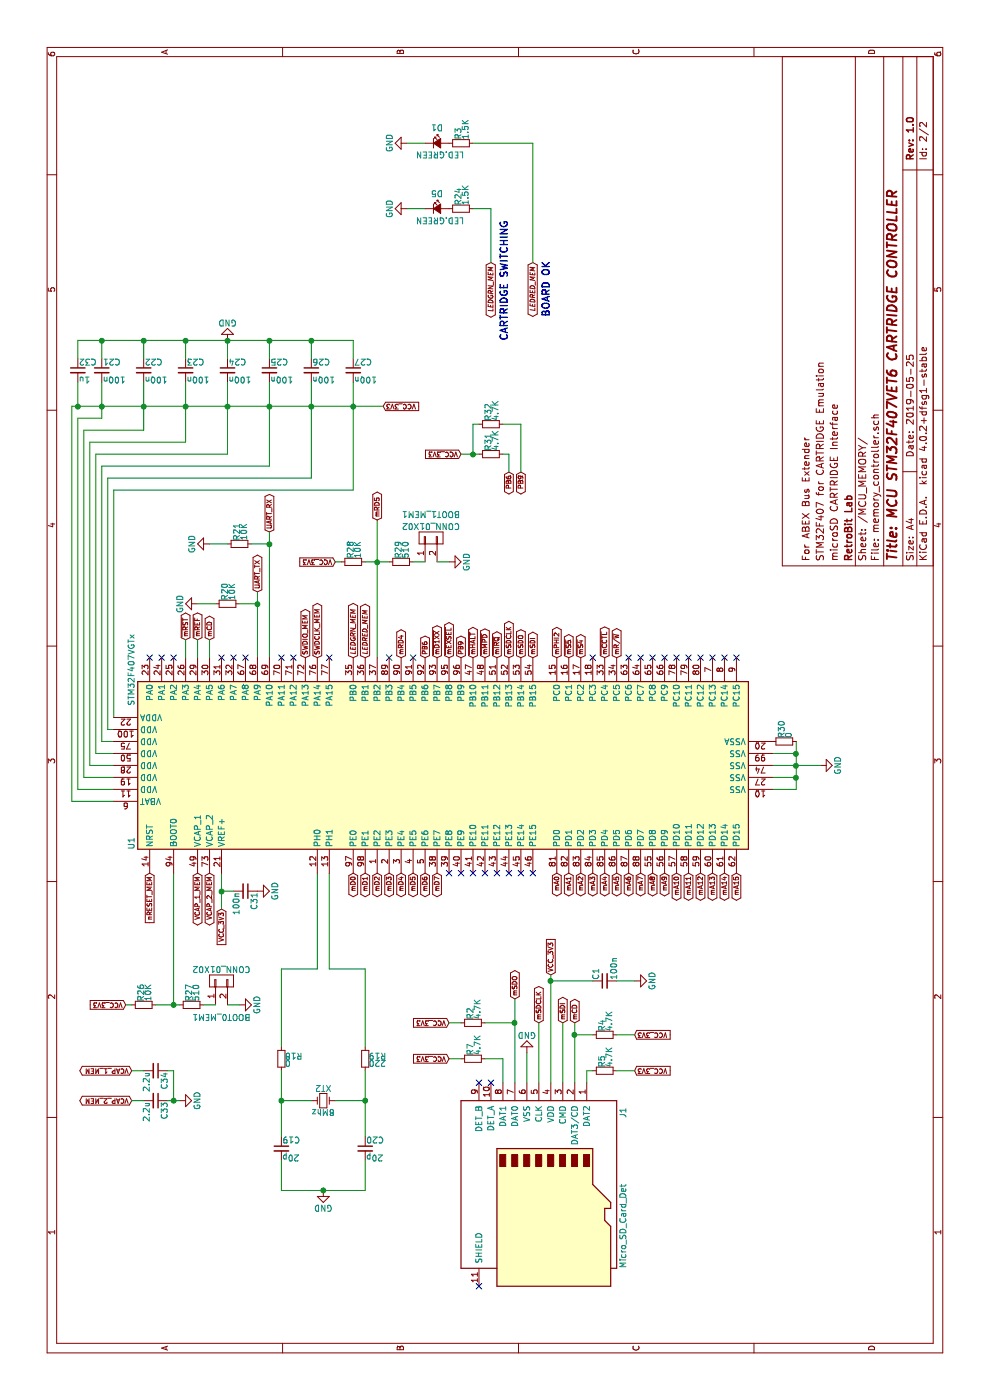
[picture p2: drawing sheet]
EESchema Schematic File Version 2
LIBS:power
LIBS:device
LIBS:transistors
LIBS:conn
LIBS:linear
LIBS:regul
LIBS:74xx
LIBS:cmos4000
LIBS:adc-dac
LIBS:memory
LIBS:xilinx
LIBS:microcontrollers
LIBS:dsp
LIBS:microchip
LIBS:analog_switches
LIBS:motorola
LIBS:texas
LIBS:intel
LIBS:audio
LIBS:interface
LIBS:digital-audio
LIBS:philips
LIBS:display
LIBS:cypress
LIBS:siliconi
LIBS:opto
LIBS:atmel
LIBS:contrib
LIBS:valves
LIBS:AmigaComponents
LIBS:Video
LIBS:Valve
LIBS:Triac_Thyristor
LIBS:Transistor_IGBT
LIBS:Transistor_FET
LIBS:Transistor_BJT
LIBS:Transistor_Array
LIBS:Transformer
LIBS:Timer_RTC
LIBS:Timer_PLL
LIBS:Timer
LIBS:Switch
LIBS:Simulation_SPICE
LIBS:Sensor_Voltage
LIBS:Sensor_Touch
LIBS:Sensor_Temperature
LIBS:Sensor_Proximity
LIBS:Sensor_Pressure
LIBS:Sensor_Optical
LIBS:Sensor_Motion
LIBS:Sensor_Magnetic
LIBS:Sensor_Humidity
LIBS:Sensor_Gas
LIBS:Sensor_Current
LIBS:Sensor_Audio
LIBS:Sensor
LIBS:Security
LIBS:RF_ZigBee
LIBS:RF_WiFi
LIBS:RF_Switch
LIBS:RF_RFID
LIBS:RF_Module
LIBS:RF_Mixer
LIBS:RF_GSM
LIBS:RF_GPS
LIBS:RF_Filter
LIBS:RF_Bluetooth
LIBS:RF_Amplifier
LIBS:RF_AM_FM
LIBS:RF
LIBS:Relay_SolidState
LIBS:Relay
LIBS:Regulator_Switching
LIBS:Regulator_SwitchedCapacitor
LIBS:Regulator_Linear
LIBS:Regulator_Current
LIBS:Regulator_Controller
LIBS:Reference_Voltage
LIBS:Reference_Current
LIBS:pspice
LIBS:Power_Supervisor
LIBS:Power_Protection
LIBS:Power_Management
LIBS:Potentiometer_Digital
LIBS:Oscillator
LIBS:Motor
LIBS:Memory_UniqueID
LIBS:Memory_ROM
LIBS:Memory_RAM
LIBS:Memory_NVRAM
LIBS:Memory_Flash
LIBS:Memory_EPROM
LIBS:Memory_EEPROM
LIBS:Mechanical
LIBS:MCU_Texas_MSP430
LIBS:MCU_Texas
LIBS:MCU_ST_STM32L4+
LIBS:MCU_ST_STM32L4
LIBS:MCU_ST_STM32L1
LIBS:MCU_ST_STM32L0
LIBS:MCU_ST_STM32H7
LIBS:MCU_ST_STM32F7
LIBS:MCU_ST_STM32F4
LIBS:MCU_ST_STM32F3
LIBS:MCU_ST_STM32F2
LIBS:MCU_ST_STM32F1
LIBS:MCU_ST_STM32F0
LIBS:MCU_ST_STM8
LIBS:MCU_STC
LIBS:MCU_SiliconLabs
LIBS:MCU_SiFive
LIBS:MCU_Parallax
LIBS:MCU_NXP_S08
LIBS:MCU_NXP_MCore
LIBS:MCU_NXP_MAC7100
LIBS:MCU_NXP_LPC
LIBS:MCU_NXP_Kinetis
LIBS:MCU_NXP_HCS12
LIBS:MCU_NXP_HC12
LIBS:MCU_NXP_HC11
LIBS:MCU_NXP_ColdFire
LIBS:MCU_Nordic
LIBS:MCU_Module
LIBS:MCU_Microchip_SAML
LIBS:MCU_Microchip_SAME
LIBS:MCU_Microchip_SAMD
LIBS:MCU_Microchip_PIC32
LIBS:MCU_Microchip_PIC24
LIBS:MCU_Microchip_PIC18
LIBS:MCU_Microchip_PIC16
LIBS:MCU_Microchip_PIC12
LIBS:MCU_Microchip_PIC10
LIBS:MCU_Microchip_AVR
LIBS:MCU_Microchip_ATtiny
LIBS:MCU_Microchip_ATmega
LIBS:MCU_Microchip_8051
LIBS:MCU_Intel
LIBS:MCU_Espressif
LIBS:MCU_Cypress
LIBS:MCU_AnalogDevices
LIBS:Logic_Programmable
LIBS:Logic_LevelTranslator
LIBS:LED
LIBS:Jumper
LIBS:Isolator_Analog
LIBS:Isolator
LIBS:Interface_USB
LIBS:Interface_UART
LIBS:Interface_Telecom
LIBS:Interface_Optical
LIBS:Interface_LineDriver
LIBS:Interface_HID
LIBS:Interface_HDMI
LIBS:Interface_Expansion
LIBS:Interface_Ethernet
LIBS:Interface_CurrentLoop
LIBS:Interface_CAN_LIN
LIBS:Interface
LIBS:Graphic
LIBS:GPU
LIBS:FPGA_Xilinx_Virtex7
LIBS:FPGA_Xilinx_Virtex6
LIBS:FPGA_Xilinx_Virtex5
LIBS:FPGA_Xilinx_Spartan6
LIBS:FPGA_Xilinx_Kintex7
LIBS:FPGA_Xilinx_Artix7
LIBS:FPGA_Xilinx
LIBS:FPGA_Microsemi
LIBS:FPGA_Lattice
LIBS:Filter
LIBS:Fiber_Optic
LIBS:DSP_Texas
LIBS:DSP_Motorola
LIBS:DSP_Microchip_DSPIC33
LIBS:DSP_Freescale
LIBS:DSP_AnalogDevices
LIBS:Driver_Relay
LIBS:Driver_Motor
LIBS:Driver_LED
LIBS:Driver_Haptic
LIBS:Driver_FET
LIBS:Driver_Display
LIBS:Display_Graphic
LIBS:Display_Character
LIBS:Diode_Laser
LIBS:Diode_Bridge
LIBS:Diode
LIBS:Device
LIBS:CPU_PowerPC
LIBS:CPU_NXP_IMX
LIBS:CPU_NXP_68000
LIBS:CPU_NXP_6800
LIBS:CPU
LIBS:CPLD_Xilinx
LIBS:CPLD_Altera
LIBS:Converter_DCDC
LIBS:Converter_ACDC
LIBS:Connector_Generic_Shielded
LIBS:Connector_Generic_MountingPin
LIBS:Connector_Generic
LIBS:Connector
LIBS:Comparator
LIBS:Battery_Management
LIBS:Audio
LIBS:Analog_Switch
LIBS:Analog_DAC
LIBS:Analog_ADC
LIBS:Analog
LIBS:Amplifier_Video
LIBS:Amplifier_Operational
LIBS:Amplifier_Instrumentation
LIBS:Amplifier_Difference
LIBS:Amplifier_Current
LIBS:Amplifier_Buffer
LIBS:Amplifier_Audio
LIBS:74xx_IEEE
LIBS:74xGxx
LIBS:4xxx_IEEE
LIBS:4xxx
LIBS:abex-duocart-cache
EELAYER 25 0
EELAYER END
$Descr A4 11693 8268
encoding utf-8
Sheet 2 2
Title "MCU STM32F407VET6 CARTRIDGE CONTROLLER"
Date "2019-05-25"
Rev "1.0"
Comp "RetroBit Lab"
Comment1 "microSD CARTRIDGE Interface"
Comment2 "STM32F407 for CARTRIDGE Emulation"
Comment3 "For ABEX Bus Extender"
Comment4 ""
$EndDescr
Text GLabel 4400 1250 0    39   Input ~ 0
nRESET_MEM
Text GLabel 4100 1850 0    39   Input ~ 0
VCC_3V3
$Comp
L Crystal_Small XT2
U 1 1
P 2500 2700
F 0 "XT2" H 2500 2800 50  0000 C CNN
F 1 "8Mhz" H 2500 2600 50  0000 C CNN
F 2 "RetroBitLab:Crystal_HC49-4H_Vertical_3D" H 2500 2700 50  0001 C CNN
F 3 "" H 2500 2700 50  0000 C CNN
	1    2500 2700
	0    1    1    0   
$EndComp
$Comp
L C_Small C19
U 1 1
P 2100 2350
F 0 "C19" H 2110 2420 50  0000 L CNN
F 1 "20p" H 2110 2270 50  0000 L CNN
F 2 "Capacitors_SMD:C_1206_HandSoldering" H 2100 2350 50  0001 C CNN
F 3 "" H 2100 2350 50  0000 C CNN
	1    2100 2350
	0    1    1    0   
$EndComp
$Comp
L C_Small C20
U 1 1
P 2100 3050
F 0 "C20" H 2110 3120 50  0000 L CNN
F 1 "20p" H 2110 2970 50  0000 L CNN
F 2 "Capacitors_SMD:C_1206_HandSoldering" H 2100 3050 50  0001 C CNN
F 3 "" H 2100 3050 50  0000 C CNN
	1    2100 3050
	0    1    1    0   
$EndComp
$Comp
L GND #PWR09
U 1 1
P 1750 2700
F 0 "#PWR09" H 1750 2450 50  0001 C CNN
F 1 "GND" H 1750 2550 50  0000 C CNN
F 2 "" H 1750 2700 50  0001 C CNN
F 3 "" H 1750 2700 50  0001 C CNN
	1    1750 2700
	0    1    1    0   
$EndComp
$Comp
L C_Small C21
U 1 1
P 8600 850
F 0 "C21" H 8610 920 50  0000 L CNN
F 1 "100n" H 8610 770 50  0000 L CNN
F 2 "Capacitors_SMD:C_1206_HandSoldering" H 8600 850 50  0001 C CNN
F 3 "" H 8600 850 50  0000 C CNN
	1    8600 850 
	0    1    1    0   
$EndComp
$Comp
L C_Small C22
U 1 1
P 8600 1200
F 0 "C22" H 8610 1270 50  0000 L CNN
F 1 "100n" H 8610 1120 50  0000 L CNN
F 2 "Capacitors_SMD:C_1206_HandSoldering" H 8600 1200 50  0001 C CNN
F 3 "" H 8600 1200 50  0000 C CNN
	1    8600 1200
	0    1    1    0   
$EndComp
$Comp
L C_Small C23
U 1 1
P 8600 1550
F 0 "C23" H 8610 1620 50  0000 L CNN
F 1 "100n" H 8610 1470 50  0000 L CNN
F 2 "Capacitors_SMD:C_1206_HandSoldering" H 8600 1550 50  0001 C CNN
F 3 "" H 8600 1550 50  0000 C CNN
	1    8600 1550
	0    1    1    0   
$EndComp
$Comp
L C_Small C24
U 1 1
P 8600 1900
F 0 "C24" H 8610 1970 50  0000 L CNN
F 1 "100n" H 8610 1820 50  0000 L CNN
F 2 "Capacitors_SMD:C_1206_HandSoldering" H 8600 1900 50  0001 C CNN
F 3 "" H 8600 1900 50  0000 C CNN
	1    8600 1900
	0    1    1    0   
$EndComp
$Comp
L C_Small C25
U 1 1
P 8600 2250
F 0 "C25" H 8610 2320 50  0000 L CNN
F 1 "100n" H 8610 2170 50  0000 L CNN
F 2 "Capacitors_SMD:C_1206_HandSoldering" H 8600 2250 50  0001 C CNN
F 3 "" H 8600 2250 50  0000 C CNN
	1    8600 2250
	0    1    1    0   
$EndComp
$Comp
L C_Small C26
U 1 1
P 8600 2600
F 0 "C26" H 8610 2670 50  0000 L CNN
F 1 "100n" H 8610 2520 50  0000 L CNN
F 2 "Capacitors_SMD:C_1206_HandSoldering" H 8600 2600 50  0001 C CNN
F 3 "" H 8600 2600 50  0000 C CNN
	1    8600 2600
	0    1    1    0   
$EndComp
$Comp
L C_Small C27
U 1 1
P 8600 2950
F 0 "C27" H 8610 3020 50  0000 L CNN
F 1 "100n" H 8610 2870 50  0000 L CNN
F 2 "Capacitors_SMD:C_1206_HandSoldering" H 8600 2950 50  0001 C CNN
F 3 "" H 8600 2950 50  0000 C CNN
	1    8600 2950
	0    1    1    0   
$EndComp
$Comp
L GND #PWR010
U 1 1
P 8850 1900
F 0 "#PWR010" H 8850 1650 50  0001 C CNN
F 1 "GND" H 8850 1750 50  0000 C CNN
F 2 "" H 8850 1900 50  0001 C CNN
F 3 "" H 8850 1900 50  0001 C CNN
	1    8850 1900
	0    -1   -1   0   
$EndComp
Text GLabel 8300 3200 3    39   Input ~ 0
VCC_3V3
Text GLabel 4400 2950 0    39   BiDi ~ 0
mD0
Text GLabel 4400 3050 0    39   BiDi ~ 0
mD1
Text GLabel 4400 3150 0    39   BiDi ~ 0
mD2
Text GLabel 4400 3250 0    39   BiDi ~ 0
mD3
Text GLabel 4400 3350 0    39   BiDi ~ 0
mD4
Text GLabel 4400 3450 0    39   BiDi ~ 0
mD5
Text GLabel 4400 3550 0    39   BiDi ~ 0
mD6
Text GLabel 4400 3650 0    39   BiDi ~ 0
mD7
Text GLabel 4400 4650 0    39   BiDi ~ 0
mA0
Text GLabel 4400 4750 0    39   BiDi ~ 0
mA1
Text GLabel 4400 4850 0    39   BiDi ~ 0
mA2
Text GLabel 4400 4950 0    39   BiDi ~ 0
mA3
Text GLabel 4400 5050 0    39   BiDi ~ 0
mA4
Text GLabel 4400 5150 0    39   BiDi ~ 0
mA5
Text GLabel 4400 5250 0    39   BiDi ~ 0
mA6
Text GLabel 4400 5350 0    39   BiDi ~ 0
mA7
Text GLabel 6200 4650 2    39   BiDi ~ 0
mPHI2
Text GLabel 6200 4750 2    39   BiDi ~ 0
~mS5
Text GLabel 6200 4850 2    39   BiDi ~ 0
~mS4
Text GLabel 6200 5050 2    39   BiDi ~ 0
~mCCTL
Text GLabel 6200 5150 2    39   BiDi ~ 0
mR/~W
$Comp
L R_Small R24
U 1 1
P 9950 3850
F 0 "R24" H 9980 3870 50  0000 L CNN
F 1 "1.5K" H 9980 3810 50  0000 L CNN
F 2 "Resistors_SMD:R_1206_HandSoldering" H 9950 3850 50  0001 C CNN
F 3 "" H 9950 3850 50  0000 C CNN
	1    9950 3850
	1    0    0    -1  
$EndComp
$Comp
L Led_Small D5
U 1 1
P 9950 3650
F 0 "D5" H 9900 3775 50  0000 L CNN
F 1 "LED.GREEN" H 9775 3550 50  0000 L CNN
F 2 "LEDs:LED_1206" V 9950 3650 50  0001 C CNN
F 3 "" V 9950 3650 50  0000 C CNN
	1    9950 3650
	0    1    1    0   
$EndComp
$Comp
L GND #PWR011
U 1 1
P 9950 3400
F 0 "#PWR011" H 9950 3150 50  0001 C CNN
F 1 "GND" H 9950 3250 50  0000 C CNN
F 2 "" H 9950 3400 50  0001 C CNN
F 3 "" H 9950 3400 50  0001 C CNN
	1    9950 3400
	-1   0    0    1   
$EndComp
$Comp
L GND #PWR012
U 1 1
P 5300 6850
F 0 "#PWR012" H 5300 6600 50  0001 C CNN
F 1 "GND" H 5300 6700 50  0000 C CNN
F 2 "" H 5300 6850 50  0001 C CNN
F 3 "" H 5300 6850 50  0001 C CNN
	1    5300 6850
	1    0    0    -1  
$EndComp
Text GLabel 9500 4100 0    39   BiDi Italic 8
LEDGRN_MEM
Text GLabel 6200 2950 2    39   BiDi Italic 8
LEDGRN_MEM
Text GLabel 6200 2650 2    39   BiDi ~ 0
SWDCLK_MEM
Text GLabel 6200 2550 2    39   BiDi ~ 0
SWDIO_MEM
NoConn ~ 6200 1950
NoConn ~ 6200 1850
$Comp
L R_Small R19
U 1 1
P 2850 3050
F 0 "R19" H 2880 3070 50  0000 L CNN
F 1 "220" H 2880 3010 50  0000 L CNN
F 2 "Resistors_SMD:R_1206_HandSoldering" H 2850 3050 50  0001 C CNN
F 3 "" H 2850 3050 50  0000 C CNN
	1    2850 3050
	0    1    1    0   
$EndComp
$Comp
L R_Small R18
U 1 1
P 2850 2350
F 0 "R18" H 2880 2370 50  0000 L CNN
F 1 "0" H 2880 2310 50  0000 L CNN
F 2 "Resistors_SMD:R_1206_HandSoldering" H 2850 2350 50  0001 C CNN
F 3 "" H 2850 2350 50  0000 C CNN
	1    2850 2350
	0    1    1    0   
$EndComp
Text GLabel 4400 5450 0    39   BiDi ~ 0
mA8
Text GLabel 4400 5550 0    39   BiDi ~ 0
mA9
Text GLabel 4400 5650 0    39   BiDi ~ 0
mA10
Text GLabel 4400 5750 0    39   BiDi ~ 0
mA11
Text GLabel 4400 5850 0    39   BiDi ~ 0
mA12
Text GLabel 4400 5950 0    39   BiDi ~ 0
mA13
Text GLabel 4400 6050 0    39   BiDi ~ 0
mA14
Text GLabel 4400 6150 0    39   BiDi ~ 0
mA15
NoConn ~ 6200 2050
NoConn ~ 6200 2350
NoConn ~ 6200 2450
NoConn ~ 6200 2750
NoConn ~ 6200 1450
NoConn ~ 6200 1350
NoConn ~ 6200 1250
NoConn ~ 6200 4950
NoConn ~ 6200 5250
NoConn ~ 6200 5350
$Comp
L R_Small R20
U 1 1
P 6650 1900
F 0 "R20" H 6680 1920 50  0000 L CNN
F 1 "10K" H 6680 1860 50  0000 L CNN
F 2 "Resistors_SMD:R_1206_HandSoldering" H 6650 1900 50  0001 C CNN
F 3 "" H 6650 1900 50  0000 C CNN
	1    6650 1900
	1    0    0    -1  
$EndComp
$Comp
L GND #PWR013
U 1 1
P 6650 1650
F 0 "#PWR013" H 6650 1400 50  0001 C CNN
F 1 "GND" H 6650 1500 50  0000 C CNN
F 2 "" H 6650 1650 50  0001 C CNN
F 3 "" H 6650 1650 50  0001 C CNN
	1    6650 1650
	-1   0    0    1   
$EndComp
$Comp
L R_Small R21
U 1 1
P 7150 2000
F 0 "R21" H 7180 2020 50  0000 L CNN
F 1 "10K" H 7180 1960 50  0000 L CNN
F 2 "Resistors_SMD:R_1206_HandSoldering" H 7150 2000 50  0001 C CNN
F 3 "" H 7150 2000 50  0000 C CNN
	1    7150 2000
	1    0    0    -1  
$EndComp
$Comp
L GND #PWR014
U 1 1
P 7150 1750
F 0 "#PWR014" H 7150 1500 50  0001 C CNN
F 1 "GND" H 7150 1600 50  0000 C CNN
F 2 "" H 7150 1750 50  0001 C CNN
F 3 "" H 7150 1750 50  0001 C CNN
	1    7150 1750
	-1   0    0    1   
$EndComp
Text GLabel 6750 2150 2    39   BiDi ~ 0
UART_TX
Text GLabel 7250 2250 2    39   BiDi ~ 0
UART_RX
Text GLabel 6350 1650 2    39   BiDi ~ 0
~mREF
Text GLabel 6350 1550 2    39   BiDi ~ 0
~mRST
NoConn ~ 6200 3450
$Comp
L R_Small R28
U 1 1
P 7000 2950
F 0 "R28" H 7030 2970 50  0000 L CNN
F 1 "10K" H 7030 2910 50  0000 L CNN
F 2 "Resistors_SMD:R_1206_HandSoldering" H 7000 2950 50  0001 C CNN
F 3 "" H 7000 2950 50  0001 C CNN
	1    7000 2950
	1    0    0    -1  
$EndComp
$Comp
L R_Small R29
U 1 1
P 7000 3350
F 0 "R29" H 7030 3370 50  0000 L CNN
F 1 "510" H 7030 3310 50  0000 L CNN
F 2 "Resistors_SMD:R_1206_HandSoldering" H 7000 3350 50  0001 C CNN
F 3 "" H 7000 3350 50  0001 C CNN
	1    7000 3350
	1    0    0    -1  
$EndComp
$Comp
L CONN_01X02 BOOT1_MEM1
U 1 1
P 7200 3600
F 0 "BOOT1_MEM1" V 7400 3600 50  0000 C CNN
F 1 "CONN_01X02" V 7300 3600 50  0000 C CNN
F 2 "Pin_Headers:Pin_Header_Straight_1x02" H 7200 3600 50  0001 C CNN
F 3 "" H 7200 3600 50  0000 C CNN
	1    7200 3600
	1    0    0    -1  
$EndComp
$Comp
L GND #PWR015
U 1 1
P 7000 3750
F 0 "#PWR015" H 7000 3500 50  0001 C CNN
F 1 "GND" H 7000 3600 50  0000 C CNN
F 2 "" H 7000 3750 50  0001 C CNN
F 3 "" H 7000 3750 50  0001 C CNN
	1    7000 3750
	1    0    0    -1  
$EndComp
Wire Wire Line
	2500 2600 2500 2350
Wire Wire Line
	2500 2800 2500 3050
Wire Wire Line
	2000 2350 1750 2350
Wire Wire Line
	1750 2350 1750 3050
Wire Wire Line
	1750 3050 2000 3050
Connection ~ 1750 2700
Connection ~ 2500 2350
Connection ~ 2500 3050
Wire Wire Line
	8700 850  8850 850 
Wire Wire Line
	8850 650  8850 2950
Wire Wire Line
	8850 2950 8700 2950
Wire Wire Line
	8700 2600 8850 2600
Connection ~ 8850 2600
Wire Wire Line
	8700 2250 8850 2250
Connection ~ 8850 2250
Wire Wire Line
	8700 1900 8850 1900
Connection ~ 8850 1900
Wire Wire Line
	8700 1550 8850 1550
Connection ~ 8850 1550
Wire Wire Line
	8700 1200 8850 1200
Connection ~ 8850 1200
Wire Wire Line
	8200 850  8500 850 
Wire Wire Line
	8300 600  8300 3200
Wire Wire Line
	7600 2950 8500 2950
Wire Wire Line
	7700 2600 8500 2600
Connection ~ 8300 2600
Wire Wire Line
	7800 2250 8500 2250
Connection ~ 8300 2250
Wire Wire Line
	7900 1900 8500 1900
Connection ~ 8300 1900
Wire Wire Line
	8000 1550 8500 1550
Connection ~ 8300 1550
Wire Wire Line
	8100 1200 8500 1200
Connection ~ 8300 1200
Connection ~ 8300 2950
Wire Wire Line
	5700 950  7600 950 
Wire Wire Line
	7600 950  7600 2950
Wire Wire Line
	5600 950  5600 900 
Wire Wire Line
	5600 900  7700 900 
Wire Wire Line
	7700 900  7700 2600
Wire Wire Line
	5500 950  5500 850 
Wire Wire Line
	5500 850  7800 850 
Wire Wire Line
	7800 850  7800 2250
Wire Wire Line
	5400 950  5400 800 
Wire Wire Line
	5400 800  7900 800 
Wire Wire Line
	7900 800  7900 1900
Wire Wire Line
	5300 950  5300 750 
Wire Wire Line
	5300 750  8000 750 
Wire Wire Line
	8000 750  8000 1550
Wire Wire Line
	5200 950  5200 700 
Wire Wire Line
	5200 700  8100 700 
Wire Wire Line
	8100 700  8100 1200
Wire Wire Line
	5100 950  5100 650 
Wire Wire Line
	5100 650  8200 650 
Wire Wire Line
	8200 650  8200 850 
Connection ~ 8300 850 
Wire Wire Line
	9950 3550 9950 3400
Wire Wire Line
	5100 6450 5100 6650
Wire Wire Line
	5100 6650 5500 6650
Wire Wire Line
	5400 6450 5400 6650
Connection ~ 5400 6650
Wire Wire Line
	5300 6450 5300 6850
Connection ~ 5300 6650
Wire Wire Line
	5200 6450 5200 6650
Connection ~ 5200 6650
Wire Wire Line
	9950 3950 9950 4100
Wire Wire Line
	9950 4100 9500 4100
Wire Wire Line
	2200 3050 2750 3050
Wire Wire Line
	2200 2350 2750 2350
Wire Wire Line
	2950 2350 3600 2350
Wire Wire Line
	3600 2350 3600 2650
Wire Wire Line
	3600 2650 4400 2650
Wire Wire Line
	4400 2750 3600 2750
Wire Wire Line
	3600 2750 3600 3050
Wire Wire Line
	3600 3050 2950 3050
Wire Wire Line
	6650 1800 6650 1650
Wire Wire Line
	7150 1900 7150 1750
Wire Wire Line
	7150 2250 7150 2100
Wire Wire Line
	6200 2150 6750 2150
Wire Wire Line
	6650 2000 6650 2150
Connection ~ 6650 2150
Wire Wire Line
	6200 2250 7250 2250
Connection ~ 7150 2250
Wire Wire Line
	6200 3150 7350 3150
Wire Wire Line
	7000 3750 7000 3650
Wire Wire Line
	7000 3550 7000 3450
Wire Wire Line
	7000 3050 7000 3250
Connection ~ 7000 3150
Text GLabel 7000 2800 1    39   Input ~ 0
VCC_3V3
Wire Wire Line
	7000 2800 7000 2850
$Comp
L R_Small R26
U 1 1
P 3300 1200
F 0 "R26" H 3330 1220 50  0000 L CNN
F 1 "10K" H 3330 1160 50  0000 L CNN
F 2 "Resistors_SMD:R_1206_HandSoldering" H 3300 1200 50  0001 C CNN
F 3 "" H 3300 1200 50  0001 C CNN
	1    3300 1200
	1    0    0    -1  
$EndComp
$Comp
L R_Small R27
U 1 1
P 3300 1600
F 0 "R27" H 3330 1620 50  0000 L CNN
F 1 "510" H 3330 1560 50  0000 L CNN
F 2 "Resistors_SMD:R_1206_HandSoldering" H 3300 1600 50  0001 C CNN
F 3 "" H 3300 1600 50  0001 C CNN
	1    3300 1600
	1    0    0    -1  
$EndComp
$Comp
L CONN_01X02 BOOT0_MEM1
U 1 1
P 3500 1850
F 0 "BOOT0_MEM1" V 3200 1850 50  0000 C CNN
F 1 "CONN_01X02" V 3600 1850 50  0000 C CNN
F 2 "Pin_Headers:Pin_Header_Straight_1x02" H 3500 1850 50  0001 C CNN
F 3 "" H 3500 1850 50  0000 C CNN
	1    3500 1850
	1    0    0    -1  
$EndComp
$Comp
L GND #PWR016
U 1 1
P 3300 2000
F 0 "#PWR016" H 3300 1750 50  0001 C CNN
F 1 "GND" H 3300 1850 50  0000 C CNN
F 2 "" H 3300 2000 50  0001 C CNN
F 3 "" H 3300 2000 50  0001 C CNN
	1    3300 2000
	1    0    0    -1  
$EndComp
Wire Wire Line
	3300 2000 3300 1900
Wire Wire Line
	3300 1800 3300 1700
Wire Wire Line
	3300 1300 3300 1500
Text GLabel 3300 1050 1    39   Input ~ 0
VCC_3V3
Wire Wire Line
	3300 1050 3300 1100
Wire Wire Line
	4400 1450 3300 1450
Connection ~ 3300 1450
$Comp
L C_Small C32
U 1 1
P 8600 650
F 0 "C32" H 8610 720 50  0000 L CNN
F 1 "1u" H 8610 570 50  0000 L CNN
F 2 "Capacitors_SMD:C_1206_HandSoldering" H 8600 650 50  0001 C CNN
F 3 "" H 8600 650 50  0000 C CNN
	1    8600 650 
	0    1    1    0   
$EndComp
Wire Wire Line
	5000 950  5000 600 
Wire Wire Line
	5000 600  8300 600 
Wire Wire Line
	8300 650  8500 650 
Connection ~ 8300 650 
Wire Wire Line
	8700 650  8850 650 
Connection ~ 8850 850 
$Comp
L C_Small C31
U 1 1
P 4250 2050
F 0 "C31" H 4260 2120 50  0000 L CNN
F 1 "100n" H 4260 1970 50  0000 L CNN
F 2 "Capacitors_SMD:C_1206_HandSoldering" H 4250 2050 50  0001 C CNN
F 3 "" H 4250 2050 50  0000 C CNN
	1    4250 2050
	-1   0    0    1   
$EndComp
$Comp
L GND #PWR017
U 1 1
P 4250 2150
F 0 "#PWR017" H 4250 1900 50  0001 C CNN
F 1 "GND" H 4250 2000 50  0000 C CNN
F 2 "" H 4250 2150 50  0001 C CNN
F 3 "" H 4250 2150 50  0001 C CNN
	1    4250 2150
	1    0    0    -1  
$EndComp
Wire Wire Line
	4100 1850 4400 1850
Wire Wire Line
	4250 1950 4250 1850
Connection ~ 4250 1850
Text GLabel 4400 1650 0    39   BiDi ~ 0
VCAP_1_MEM
Text GLabel 4400 1750 0    39   BiDi ~ 0
VCAP_2_MEM
Text GLabel 2750 1100 1    39   BiDi ~ 0
VCAP_1_MEM
Text GLabel 2500 1100 1    39   BiDi ~ 0
VCAP_2_MEM
$Comp
L C_Small C33
U 1 1
P 2500 1300
F 0 "C33" H 2510 1370 50  0000 L CNN
F 1 "2.2u" H 2510 1220 50  0000 L CNN
F 2 "Capacitors_SMD:C_1206_HandSoldering" H 2500 1300 50  0001 C CNN
F 3 "" H 2500 1300 50  0000 C CNN
	1    2500 1300
	-1   0    0    1   
$EndComp
$Comp
L C_Small C34
U 1 1
P 2750 1300
F 0 "C34" H 2760 1370 50  0000 L CNN
F 1 "2.2u" H 2760 1220 50  0000 L CNN
F 2 "Capacitors_SMD:C_1206_HandSoldering" H 2750 1300 50  0001 C CNN
F 3 "" H 2750 1300 50  0000 C CNN
	1    2750 1300
	-1   0    0    1   
$EndComp
$Comp
L GND #PWR018
U 1 1
P 2500 1500
F 0 "#PWR018" H 2500 1250 50  0001 C CNN
F 1 "GND" H 2500 1350 50  0000 C CNN
F 2 "" H 2500 1500 50  0001 C CNN
F 3 "" H 2500 1500 50  0001 C CNN
	1    2500 1500
	1    0    0    -1  
$EndComp
Wire Wire Line
	2500 1400 2500 1500
Wire Wire Line
	2500 1450 2750 1450
Wire Wire Line
	2750 1450 2750 1400
Connection ~ 2500 1450
Wire Wire Line
	2750 1100 2750 1200
Wire Wire Line
	2500 1100 2500 1200
$Comp
L R_Small R30
U 1 1
P 5500 6550
F 0 "R30" H 5530 6570 50  0000 L CNN
F 1 "0" H 5530 6510 50  0000 L CNN
F 2 "Resistors_SMD:R_1206_HandSoldering" H 5500 6550 50  0001 C CNN
F 3 "" H 5500 6550 50  0001 C CNN
	1    5500 6550
	1    0    0    -1  
$EndComp
Text GLabel 6200 3550 2    39   BiDi ~ 0
PB6
Text GLabel 6200 3850 2    39   BiDi ~ 0
PB9
Text GLabel 7750 4250 0    39   BiDi ~ 0
PB6
Text GLabel 7750 4350 0    39   BiDi ~ 0
PB9
$Comp
L R_Small R31
U 1 1
P 7900 4100
F 0 "R31" H 7930 4120 50  0000 L CNN
F 1 "4.7K" H 7930 4060 50  0000 L CNN
F 2 "Resistors_SMD:R_1206_HandSoldering" H 7900 4100 50  0001 C CNN
F 3 "" H 7900 4100 50  0001 C CNN
	1    7900 4100
	1    0    0    -1  
$EndComp
Text GLabel 7900 3850 1    39   Input ~ 0
VCC_3V3
Wire Wire Line
	7900 3850 7900 4000
$Comp
L R_Small R32
U 1 1
P 8150 4100
F 0 "R32" H 8180 4120 50  0000 L CNN
F 1 "4.7K" H 8180 4060 50  0000 L CNN
F 2 "Resistors_SMD:R_1206_HandSoldering" H 8150 4100 50  0001 C CNN
F 3 "" H 8150 4100 50  0001 C CNN
	1    8150 4100
	1    0    0    -1  
$EndComp
Wire Wire Line
	8150 3950 8150 4000
Wire Wire Line
	7750 4250 7900 4250
Wire Wire Line
	7900 4250 7900 4200
Wire Wire Line
	7750 4350 8150 4350
Wire Wire Line
	8150 4350 8150 4200
Wire Wire Line
	8150 3950 7900 3950
Connection ~ 7900 3950
NoConn ~ 6200 3250
Text GLabel 7350 3150 2    39   BiDi ~ 0
mRD5
Text GLabel 6200 3350 2    39   BiDi ~ 0
mRD4
Text GLabel 6200 3050 2    39   BiDi Italic 8
LEDRED_MEM
$Comp
L R_Small R3
U 1 1
P 10500 3850
F 0 "R3" H 10530 3870 50  0000 L CNN
F 1 "1.5K" H 10530 3810 50  0000 L CNN
F 2 "Resistors_SMD:R_1206_HandSoldering" H 10500 3850 50  0001 C CNN
F 3 "" H 10500 3850 50  0000 C CNN
	1    10500 3850
	1    0    0    -1  
$EndComp
$Comp
L Led_Small D1
U 1 1
P 10500 3650
F 0 "D1" H 10450 3775 50  0000 L CNN
F 1 "LED.GREEN" H 10325 3550 50  0000 L CNN
F 2 "LEDs:LED_1206" V 10500 3650 50  0001 C CNN
F 3 "" V 10500 3650 50  0000 C CNN
	1    10500 3650
	0    1    1    0   
$EndComp
$Comp
L GND #PWR019
U 1 1
P 10500 3400
F 0 "#PWR019" H 10500 3150 50  0001 C CNN
F 1 "GND" H 10500 3250 50  0000 C CNN
F 2 "" H 10500 3400 50  0001 C CNN
F 3 "" H 10500 3400 50  0001 C CNN
	1    10500 3400
	-1   0    0    1   
$EndComp
Text GLabel 9500 4450 0    39   BiDi Italic 8
LEDRED_MEM
Wire Wire Line
	10500 3550 10500 3400
Wire Wire Line
	10500 3950 10500 4450
Wire Wire Line
	10500 4450 9500 4450
Text Notes 8850 4250 0    60   ~ 12
CARTRIDGE SWITCHING
Text Notes 9050 4600 0    60   ~ 12
BOARD OK
$Comp
L Micro_SD_Card_Det J1
U 1 1
P 1750 4500
F 0 "J1" H 1100 5200 50  0000 C CNN
F 1 "Micro_SD_Card_Det" H 2400 5200 50  0000 R CNN
F 2 "RetroBitLab:microSD_HC_Hirose_DM3D-SF" H 3800 5200 50  0001 C CNN
F 3 "" H 1750 4600 50  0001 C CNN
	1    1750 4500
	-1   0    0    1   
$EndComp
NoConn ~ 6200 5450
NoConn ~ 6200 5550
NoConn ~ 6200 5650
NoConn ~ 6200 5750
NoConn ~ 6200 5850
NoConn ~ 6200 5950
NoConn ~ 6200 6050
NoConn ~ 6200 6150
Text GLabel 6200 4250 2    39   BiDi ~ 0
mSDCLK
Text GLabel 6200 4350 2    39   BiDi ~ 0
mSDO
Text GLabel 6200 4450 2    39   BiDi ~ 0
mSDI
Text GLabel 3150 4500 2    39   BiDi ~ 0
mSDCLK
Text GLabel 3150 4700 2    39   BiDi ~ 0
mSDI
Text GLabel 3350 4300 2    39   BiDi ~ 0
mSDO
Wire Wire Line
	2650 4500 3150 4500
Wire Wire Line
	2650 4300 3350 4300
$Comp
L R_Small R2
U 1 1
P 3150 3950
F 0 "R2" H 3180 3970 50  0000 L CNN
F 1 "4.7K" H 3180 3910 50  0000 L CNN
F 2 "Resistors_SMD:R_1206_HandSoldering" H 3150 3950 50  0001 C CNN
F 3 "" H 3150 3950 50  0001 C CNN
	1    3150 3950
	1    0    0    -1  
$EndComp
Text GLabel 3150 3750 1    39   Input ~ 0
VCC_3V3
Text GLabel 3550 4600 2    39   Input ~ 0
VCC_3V3
Wire Wire Line
	2650 4600 3550 4600
$Comp
L C_Small C1
U 1 1
P 3500 5050
F 0 "C1" H 3510 5120 50  0000 L CNN
F 1 "100n" H 3510 4970 50  0000 L CNN
F 2 "Capacitors_SMD:C_1206_HandSoldering" H 3500 5050 50  0001 C CNN
F 3 "" H 3500 5050 50  0000 C CNN
	1    3500 5050
	1    0    0    -1  
$EndComp
$Comp
L GND #PWR020
U 1 1
P 3500 5300
F 0 "#PWR020" H 3500 5050 50  0001 C CNN
F 1 "GND" H 3500 5150 50  0000 C CNN
F 2 "" H 3500 5300 50  0001 C CNN
F 3 "" H 3500 5300 50  0001 C CNN
	1    3500 5300
	1    0    0    -1  
$EndComp
Wire Wire Line
	3500 5150 3500 5300
Wire Wire Line
	3500 4600 3500 4950
Connection ~ 3500 4600
Wire Wire Line
	3150 4700 2650 4700
$Comp
L GND #PWR021
U 1 1
P 2900 4400
F 0 "#PWR021" H 2900 4150 50  0001 C CNN
F 1 "GND" H 2900 4250 50  0000 C CNN
F 2 "" H 2900 4400 50  0001 C CNN
F 3 "" H 2900 4400 50  0001 C CNN
	1    2900 4400
	0    -1   -1   0   
$EndComp
Wire Wire Line
	2650 4400 2900 4400
NoConn ~ 2650 4100
NoConn ~ 2650 4000
NoConn ~ 950  4000
$Comp
L STM32F407VGTx U1
U 1 1
P 5300 3650
F 0 "U1" H 4600 6200 50  0000 L CNN
F 1 "STM32F407VGTx" H 5800 6200 50  0000 L CNN
F 2 "Housings_QFP:TQFP-100_14x14mm_Pitch0.5mm" H 4600 1050 50  0001 R CNN
F 3 "" H 5300 3650 50  0001 C CNN
	1    5300 3650
	1    0    0    -1  
$EndComp
NoConn ~ 4400 3750
NoConn ~ 4400 3850
NoConn ~ 4400 3950
NoConn ~ 4400 4050
NoConn ~ 4400 4150
NoConn ~ 4400 4250
NoConn ~ 4400 4350
NoConn ~ 4400 4450
Wire Wire Line
	6200 1550 6350 1550
Wire Wire Line
	6350 1650 6200 1650
Text GLabel 3150 4800 2    39   BiDi ~ 0
mCD
Wire Wire Line
	2650 4800 3150 4800
$Comp
L R_Small R4
U 1 1
P 3050 5050
F 0 "R4" H 3080 5070 50  0000 L CNN
F 1 "4.7K" H 3080 5010 50  0000 L CNN
F 2 "Resistors_SMD:R_1206_HandSoldering" H 3050 5050 50  0001 C CNN
F 3 "" H 3050 5050 50  0001 C CNN
	1    3050 5050
	1    0    0    -1  
$EndComp
Text GLabel 3050 5300 3    39   Input ~ 0
VCC_3V3
Wire Wire Line
	3050 4800 3050 4950
Connection ~ 3050 4800
$Comp
L R_Small R5
U 1 1
P 2750 5050
F 0 "R5" H 2780 5070 50  0000 L CNN
F 1 "4.7K" H 2780 5010 50  0000 L CNN
F 2 "Resistors_SMD:R_1206_HandSoldering" H 2750 5050 50  0001 C CNN
F 3 "" H 2750 5050 50  0001 C CNN
	1    2750 5050
	1    0    0    -1  
$EndComp
Text GLabel 2750 5300 3    39   Input ~ 0
VCC_3V3
Wire Wire Line
	2650 4900 2750 4900
Wire Wire Line
	2750 4900 2750 4950
Wire Wire Line
	2750 5150 2750 5300
$Comp
L R_Small R7
U 1 1
P 2850 3950
F 0 "R7" H 2880 3970 50  0000 L CNN
F 1 "4.7K" H 2880 3910 50  0000 L CNN
F 2 "Resistors_SMD:R_1206_HandSoldering" H 2850 3950 50  0001 C CNN
F 3 "" H 2850 3950 50  0001 C CNN
	1    2850 3950
	1    0    0    -1  
$EndComp
Text GLabel 6350 1750 2    39   BiDi ~ 0
mCD
Wire Wire Line
	6200 1750 6350 1750
Wire Wire Line
	3150 4300 3150 4050
Connection ~ 3150 4300
Wire Wire Line
	3150 3850 3150 3750
Wire Wire Line
	2650 4200 2850 4200
Wire Wire Line
	2850 4200 2850 4050
Wire Wire Line
	2850 3850 2850 3750
Text GLabel 2850 3750 1    39   Input ~ 0
VCC_3V3
Wire Wire Line
	3050 5150 3050 5300
NoConn ~ 6200 3650
NoConn ~ 6200 3750
NoConn ~ 6200 3950
NoConn ~ 6200 4050
NoConn ~ 6200 4150
$EndSCHEMATC
